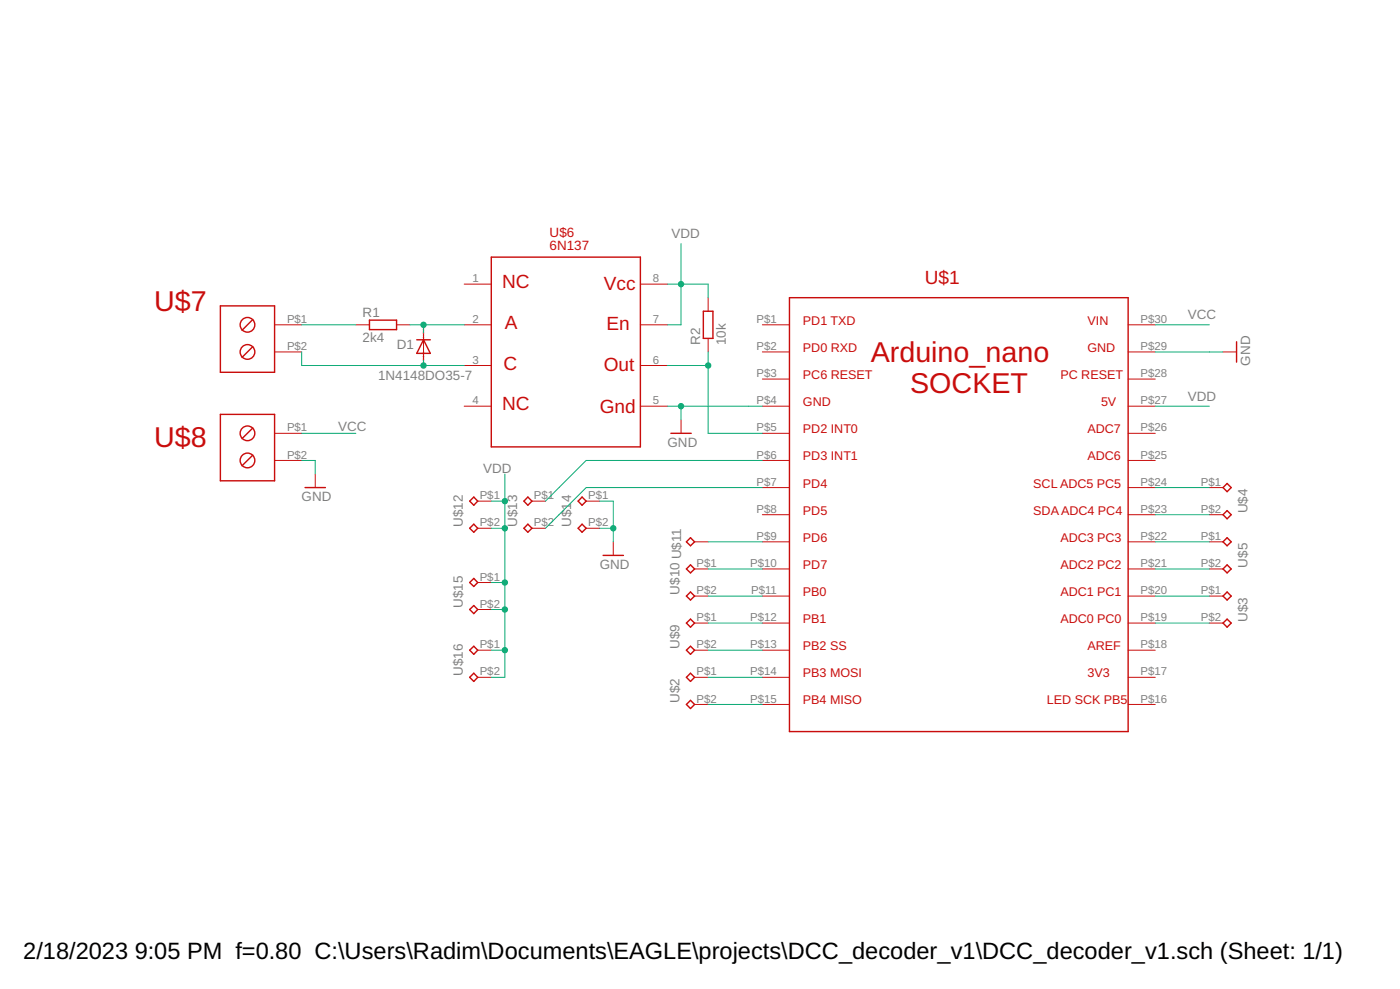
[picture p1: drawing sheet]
<svg xmlns="http://www.w3.org/2000/svg" width="210mm" height="148mm" viewBox="0 0 210 148" stroke-linecap="round" stroke-linejoin="round" font-family="sans-serif">
<g fill="none" stroke="#c90d0c" stroke-width=".21">
<path d="M73.7 38.5h22.3v28.5h-22.3zM33 45.8h8.2v10h-8.2zM37.9 51.9l-1.6 1.7M37.9 47.9l-1.6 1.6M55.4 48h4.1v1.4h-4.1zM62.5 50.9h2M63.5 50.9l1 2h-2zM105.5 46.6h1.4v4.1h-1.4zM118.4 44.6h50.7v65h-50.7zM185.4 51.2v3.1M33 62.1h8.2v9.9h-8.2zM37.9 68.2l-1.6 1.6"/>
<path d="M37.9 64.1l-1.6 1.6M45.7 73h3.1M70.4 75.1l.6-.6 .6 .6-.6 .6zM70.4 79.1l.6-.6 .6 .6-.6 .6zM79.1 74.5l.7 .6-.7 .6-.6-.6zM79.1 78.5l.7 .6-.7 .6-.6-.6zM87.3 74.5l.6 .6-.6 .6-.6-.6zM87.3 78.5l.6 .6-.6 .6-.6-.6zM100.6 64.9h3M184 72.4l.6 .6-.6 .7-.6-.7zM184 76.5l.6 .6-.6 .6-.6-.6zM70.4 87.3l.6-.6 .6 .6-.6 .6z"/>
<path d="M70.4 91.3l.6-.6 .6 .6-.6 .6zM70.4 97.4l.6-.6 .6 .6-.6 .6zM90.4 83.2h3.1M102.9 81.2l.6-.6 .6 .6-.6 .6zM102.9 93.3l.6-.5 .6 .5-.6 .7zM102.9 97.4l.6-.6 .6 .6-.6 .6zM102.9 85.2l.6-.6 .6 .6-.6 .6zM102.9 89.3l.6-.6 .6 .6-.6 .6zM183.4 93.3l.6-.5 .6 .5-.6 .7zM184 88.7l.6 .6-.6 .6-.6-.6zM184 80.6l.6 .6-.6 .6-.6-.6zM184 84.6l.6 .6-.6 .6-.6-.6z"/>
<path d="M70.4 101.5l.6-.6 .6 .6-.6 .6zM102.9 101.5l.6-.6 .6 .6-.6 .6zM102.9 105.5l.6-.6 .6 .6-.6 .7z"/>
<circle cx="37.1" cy="52.7" r="1.1"/>
<circle cx="37.1" cy="48.7" r="1.1"/>
<circle cx="37.1" cy="64.9" r="1.1"/>
<circle cx="37.1" cy="69" r="1.1"/>
</g>
<g fill="none" stroke="#c90d0c" stroke-width=".15">
<path d="M41.2 48.7h4M41.2 52.7h4M53.4 48.7h2M59.5 48.7h2M63.5 49.9v4.1M69.6 48.7h4.1M69.6 42.6h4.1M69.6 54.8h4.1M96 48.7h4.1M96 42.6h4.1M96 54.8h4.1M106.2 44.6v2"/>
<path d="M106.2 50.7v2M114.3 48.7h4.1M114.3 52.7h4.1M114.3 56.8h4.1M169.1 48.7h4.1M169.1 52.7h4.1M169.1 56.8h4.1M183.4 52.7h2M41.2 64.9h4M41.2 69h4M47.3 71v2M69.6 60.9h4.1"/>
<path d="M71.6 75.1h2.1M71.6 79.1h2.1M79.8 75.1h2M79.8 79.1h2M87.9 75.1h2M87.9 79.1h2M96 60.9h4.1M102.1 62.9v2M114.3 60.9h4.1M114.3 64.9h4.1M114.3 69h4.1M114.3 73h4.1"/>
<path d="M114.3 77.1h4.1M169.1 60.9h4.1M169.1 64.9h4.1M169.1 69h4.1M169.1 73h4.1M169.1 77.1h4.1M181.3 73h2.1M181.3 77.1h2.1M71.6 97.4h2.1M71.6 87.3h2.1M71.6 91.3h2.1M91.9 81.2v2"/>
<path d="M104.1 81.2h2.1M104.1 85.2h2.1M104.1 89.3h2.1M104.1 93.3h2.1M104.1 97.4h2.1M114.3 81.2h4.1M114.3 85.2h4.1M114.3 89.3h4.1M114.3 93.3h4.1M114.3 97.4h4.1M169.1 81.2h4.1M169.1 85.2h4.1"/>
<path d="M169.1 89.3h4.1M169.1 93.3h4.1M169.1 97.4h4.1M181.3 81.2h2.1M181.3 85.2h2.1M181.3 89.3h2.1M181.3 93.3h2.1M71.6 101.5h2.1M104.1 101.5h2.1M104.1 105.5h2.1M114.3 101.5h4.1M114.3 105.5h4.1"/>
<path d="M169.1 101.5h4.1M169.1 105.5h4.1"/>
</g>
<g fill="none" stroke="#0dab76" stroke-width=".15">
<path d="M102.1 36.5v12.2h-2M45.2 48.7h8.2M45.2 52.7v2.1h24.4M61.5 48.7h8.1M63.5 48.7v1.2M63.5 54v.8M100.1 54.8h6.1M100.1 42.6h6.1v2M106.2 52.7v12.2h8.1M173.2 48.7h8.1M173.2 52.7h10.2M45.2 69h2.1v2"/>
<path d="M45.2 64.9h8.2M73.7 79.1h2M73.7 75.1h2M75.7 71v30.5h-2M89.9 79.1h2M89.9 75.1h2v6.1M100.1 60.9h14.2M102.1 60.9v2M114.3 69h-26.4l-6.1 6.1M114.3 73h-26.4l-6.1 6.1M173.2 60.9h8.1M173.2 73h8.1"/>
<path d="M173.2 77.1h8.1M73.7 97.4h2M73.7 91.3h2M73.7 87.3h2M106.2 97.4h8.1M106.2 93.3h8.1M106.2 89.3h8.1M106.2 85.2h8.1M106.2 81.2h8.1M173.2 93.3h8.1M173.2 89.3h8.1M173.2 85.2h8.1"/>
<path d="M173.2 81.2h8.1M106.2 105.5h8.1M106.2 101.5h8.1"/>
</g>
<g fill="#0dab76" stroke="#0dab76" stroke-width=".15">
<circle cx="63.5" cy="48.7" r=".4"/>
<circle cx="63.5" cy="54.8" r=".4"/>
<circle cx="102.1" cy="60.9" r=".4"/>
<circle cx="91.9" cy="79.1" r=".4"/>
<circle cx="106.2" cy="54.8" r=".4"/>
<circle cx="75.7" cy="75.1" r=".4"/>
<circle cx="75.7" cy="79.1" r=".4"/>
<circle cx="75.7" cy="91.3" r=".4"/>
<circle cx="75.7" cy="87.3" r=".4"/>
<circle cx="75.7" cy="97.4" r=".4"/>
<circle cx="102.1" cy="42.6" r=".4"/>
</g>
<g font-size="4.3" fill="#c90d0c">
<text x="23.1" y="46.6">U$7</text>
<text x="130.5" y="54.3">Arduino_nano</text>
<text x="136.5" y="58.8">SOCKET</text>
<text x="23.1" y="66.9">U$8</text>
</g>
<g font-size="3.5">
<text x="3.5" y="143.7">2/18/2023</text>
<text x="20.2" y="143.7">9:05 PM f=0.80 C:\Users\Radim\Documents\EAGLE\projects\DCC_decoder_v1\DCC_decoder_v1.sch (Sheet: 1/1)</text>
</g>
<g font-size="2.9" fill="#c90d0c">
<text x="75.3" y="43.2">NC</text>
<text x="90.5" y="43.4">Vcc</text>
<text x="138.7" y="42.6">U$1</text>
<text x="75.7" y="49.3">A</text>
<text x="90.9" y="49.5">En</text>
<text x="75.5" y="55.4">C</text>
<text x="90.5" y="55.6">Out</text>
<text x="75.3" y="61.5">NC</text>
<text x="89.9" y="61.9">Gnd</text>
</g>
<g font-size="2" fill="#c90d0c">
<text x="82.4" y="35.5">U$6</text>
<text x="82.4" y="37.5">6N137</text>
</g>
<g font-size="2" fill="#808080">
<text x="100.7" y="35.7">VDD</text>
<text x="54.4" y="47.5">R1</text>
<text x="178.1" y="47.9">VCC</text>
<text x="54.4" y="51.3">2k4</text>
<text x="59.5" y="52.3">D1</text>
<text x="105" y="51.7" transform="rotate(-90 105 51.7)">R2</text>
<text x="108.8" y="51.7" transform="rotate(-90 108.8 51.7)">10k</text>
<text x="56.7" y="57">1N4148DO35-7</text>
<text x="187.4" y="54.8" transform="rotate(-90 187.4 54.8)">GND</text>
<text x="50.7" y="64.5">VCC</text>
<text x="178.1" y="60">VDD</text>
<text x="72.4" y="70.8">VDD</text>
<text x="100.1" y="66.9">GND</text>
<text x="45.2" y="75.1">GND</text>
<text x="187" y="76.9" transform="rotate(-90 187 76.9)">U$4</text>
<text x="69.4" y="78.9" transform="rotate(-90 69.4 78.9)">U$12</text>
<text x="77.5" y="78.9" transform="rotate(-90 77.5 78.9)">U$13</text>
<text x="85.6" y="78.9" transform="rotate(-90 85.6 78.9)">U$14</text>
<text x="89.9" y="85.2">GND</text>
<text x="101.9" y="89.1" transform="rotate(-90 101.9 89.1)">U$10 U$11</text>
<text x="187" y="85" transform="rotate(-90 187 85)">U$5</text>
<text x="69.4" y="91.1" transform="rotate(-90 69.4 91.1)">U$15</text>
<text x="187" y="93.2" transform="rotate(-90 187 93.2)">U$3</text>
<text x="69.4" y="101.3" transform="rotate(-90 69.4 101.3)">U$16</text>
<text x="101.9" y="97.2" transform="rotate(-90 101.9 97.2)">U$9</text>
<text x="101.9" y="105.3" transform="rotate(-90 101.9 105.3)">U$2</text>
</g>
<g font-size="1.9" fill="#c90d0c">
<text x="120.4" y="48.7">PD1 TXD</text>
<text x="120.4" y="52.7">PD0 RXD</text>
<text x="163.1" y="48.7">VIN</text>
<text x="163.1" y="52.7">GND</text>
<text x="120.4" y="56.8">PC6 RESET</text>
<text x="159" y="56.8">PC RESET</text>
<text x="120.4" y="60.9">GND</text>
<text x="120.4" y="64.9">PD2 INT0</text>
<text x="163.1" y="64.9">ADC7</text>
<text x="165.1" y="60.9">5V</text>
<text x="120.4" y="69">PD3 INT1</text>
<text x="163.1" y="69">ADC6</text>
<text x="120.4" y="73">PD4</text>
<text x="120.4" y="77.1">PD5</text>
<text x="154.9" y="73">SCL ADC5 PC5</text>
<text x="154.9" y="77.1">SDAADC4 PC4</text>
<text x="120.4" y="81.2">PD6</text>
<text x="159" y="81.2">ADC3 PC3</text>
<text x="120.4" y="85.2">PD7</text>
<text x="120.4" y="89.3">PB0</text>
<text x="159" y="85.2">ADC2 PC2</text>
<text x="159" y="89.3">ADC1 PC1</text>
<text x="120.4" y="93.4">PB1</text>
<text x="159" y="93.4">ADC0 PC0</text>
<text x="120.4" y="97.4">PB2 SS</text>
<text x="120.4" y="101.5">PB3 MOSI</text>
<text x="163.1" y="97.4">AREF</text>
<text x="163.1" y="101.5">3V3</text>
<text x="120.4" y="105.5">PB4 MISO</text>
<text x="157" y="105.5">LED SCK PB5</text>
</g>
<g font-size="1.7" fill="#808080">
<text x="70.8" y="42.3">1</text>
<text x="97.9" y="42.3">8</text>
<text x="43" y="48.4">P$1</text>
<text x="43" y="52.4">P$2</text>
<text x="70.8" y="48.4">2</text>
<text x="97.9" y="48.4">7</text>
<text x="113.4" y="48.4">P$1</text>
<text x="113.4" y="52.4">P$2</text>
<text x="171" y="52.4">P$29</text>
<text x="171" y="48.4">P$30</text>
<text x="70.8" y="54.5">3</text>
<text x="97.9" y="54.5">6</text>
<text x="113.4" y="56.5">P$3</text>
<text x="171" y="56.5">P$28</text>
<text x="43" y="64.6">P$1</text>
<text x="70.8" y="60.6">4</text>
<text x="97.9" y="60.6">5</text>
<text x="113.4" y="60.6">P$4</text>
<text x="113.4" y="64.6">P$5</text>
<text x="171" y="64.6">P$26</text>
<text x="171" y="60.6">P$27</text>
<text x="43" y="68.7">P$2</text>
<text x="113.4" y="68.7">P$6</text>
<text x="171" y="68.7">P$25</text>
<text x="71.9" y="74.8">P$1</text>
<text x="80" y="74.8">P$1</text>
<text x="88.2" y="74.8">P$1</text>
<text x="113.4" y="72.8">P$7</text>
<text x="113.4" y="76.8">P$8</text>
<text x="171" y="76.8">P$23</text>
<text x="171" y="72.8">P$24</text>
<text x="180" y="72.8">P$1</text>
<text x="180" y="76.8">P$2</text>
<text x="71.9" y="78.9">P$2</text>
<text x="80" y="78.9">P$2</text>
<text x="88.2" y="78.9">P$2</text>
<text x="113.4" y="80.9">P$9</text>
<text x="171" y="80.9">P$22</text>
<text x="180" y="80.9">P$1</text>
<text x="71.9" y="87">P$1</text>
<text x="104.4" y="84.9">P$1</text>
<text x="104.4" y="89">P$2</text>
<text x="112.5" y="84.9">P$10</text>
<text x="112.6" y="89">P$11</text>
<text x="171" y="89">P$20</text>
<text x="171" y="84.9">P$21</text>
<text x="180" y="89">P$1</text>
<text x="180" y="84.9">P$2</text>
<text x="71.9" y="91">P$2</text>
<text x="104.4" y="93.1">P$1</text>
<text x="112.5" y="93.1">P$12</text>
<text x="171" y="93.1">P$19</text>
<text x="180" y="93.1">P$2</text>
<text x="71.9" y="97.1">P$1</text>
<text x="71.9" y="101.2">P$2</text>
<text x="104.4" y="101.2">P$1</text>
<text x="104.4" y="97.1">P$2</text>
<text x="112.5" y="97.1">P$13</text>
<text x="112.5" y="101.2">P$14</text>
<text x="171" y="101.2">P$17</text>
<text x="171" y="97.1">P$18</text>
<text x="104.4" y="105.3">P$2</text>
<text x="112.5" y="105.3">P$15</text>
<text x="171" y="105.3">P$16</text>
</g>
<g font-size=".4" fill="#ffba08">
<text x="63.7" y="52.9" transform="rotate(-90 63.7 52.9)">1</text>
<text x="63.7" y="51.2" transform="rotate(-90 63.7 51.2)">SpiceOrder 2</text>
<text x="63.7" y="55.3" transform="rotate(-90 63.7 55.3)">Sp</text>
<text x="63.7" y="54.6" transform="rotate(-90 63.7 54.6)">ceOrder</text>
</g>
</svg>
